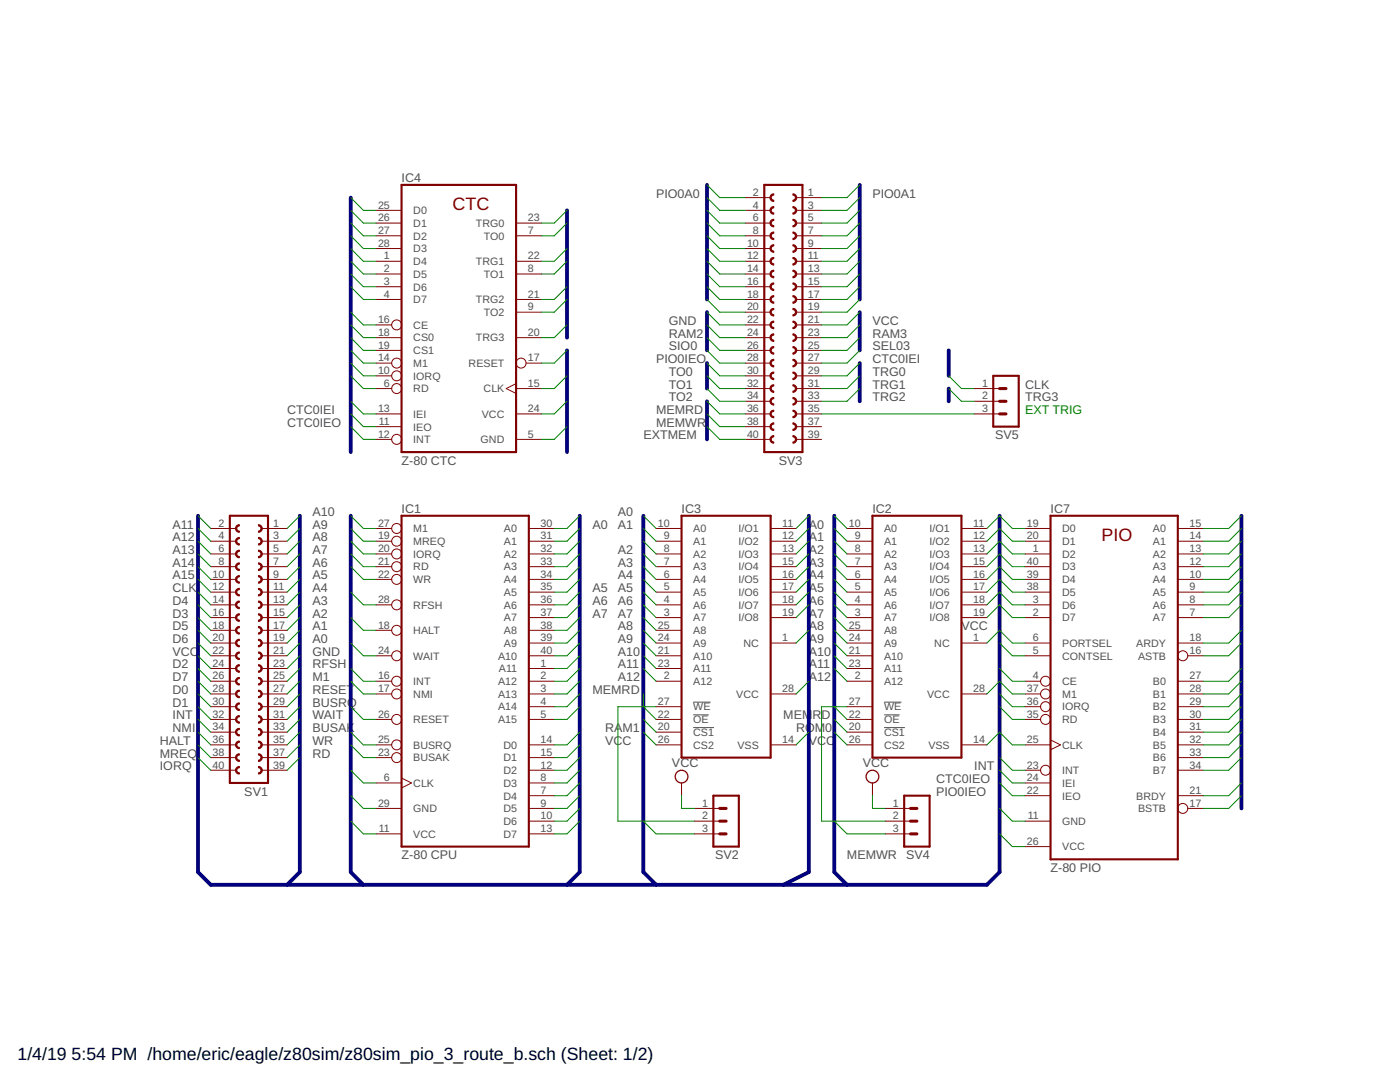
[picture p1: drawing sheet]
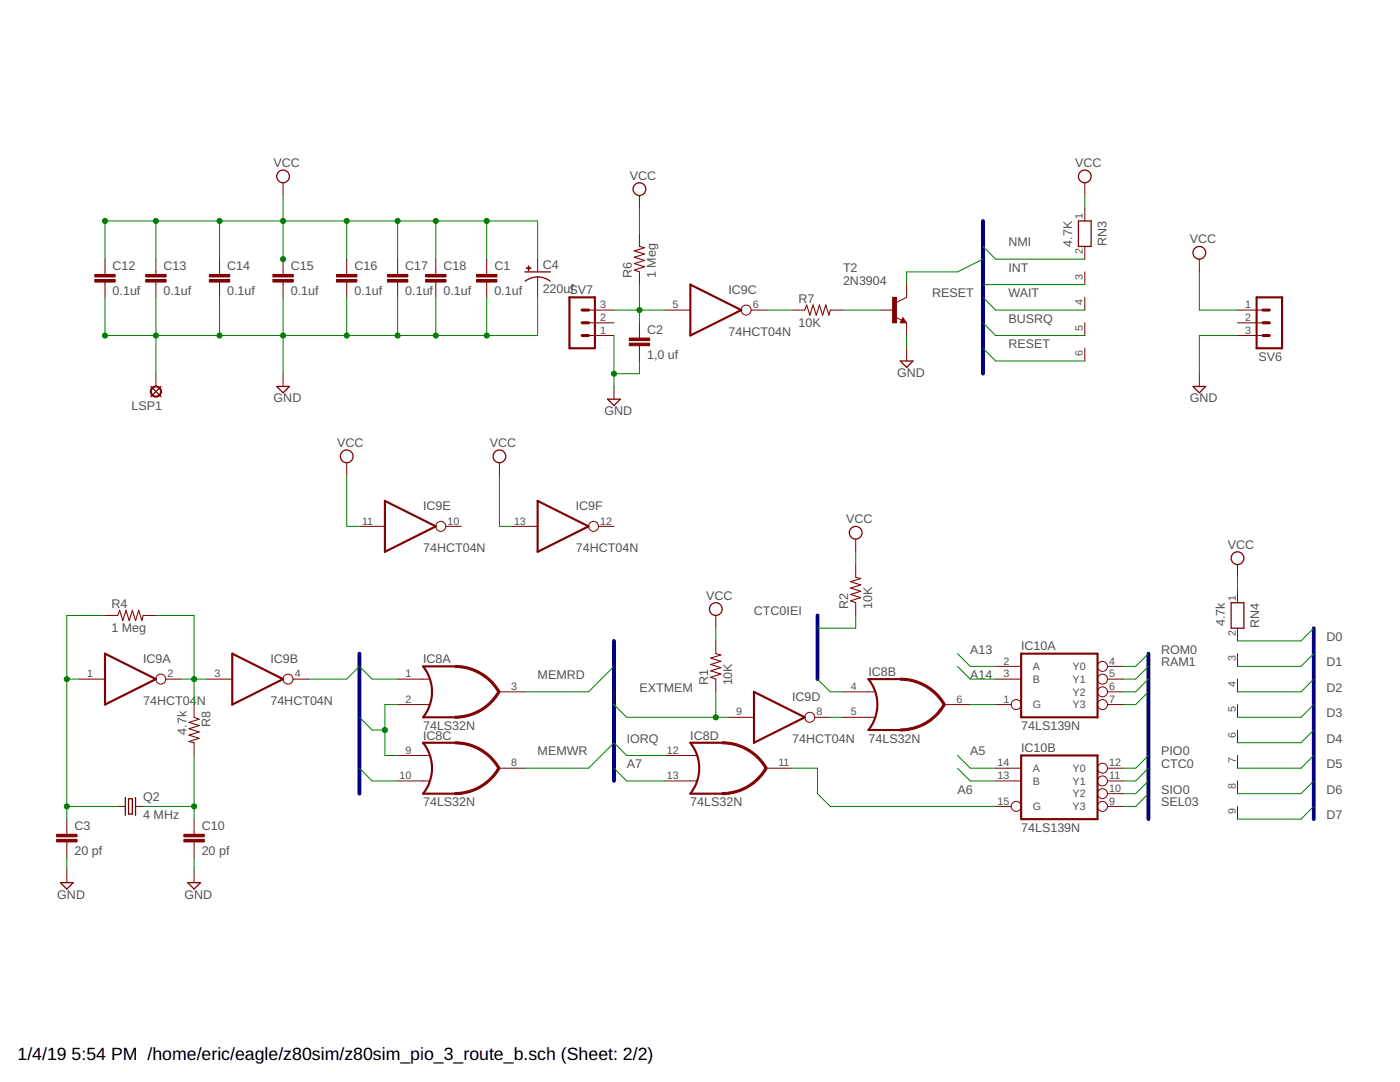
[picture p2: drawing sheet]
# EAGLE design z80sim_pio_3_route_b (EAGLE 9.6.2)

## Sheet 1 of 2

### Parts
IC1  Z-80 CPU  Z80CPU  [DIL40]
IC2  6264A  [DIL28-6]
IC3  6264A  [DIL28-6]
IC4  Z-80 CTC  Z80CTC  [DIL28]
IC7  Z-80 PIO  Z80PIO  [DIL40]
SV1  FE20-2  [FE20-2]
SV2  MA03-1  [MA03-1]
SV3  FE20-2  [FE20-2]
SV4  MA03-1  [MA03-1]
SV5  MA03-1  [MA03-1]

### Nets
A0: IC1.30(A0) IC2.10(A0) IC3.10(A0) IC4.18(CS0) IC7.6(PORTSEL) SV1.21
A1: IC1.31(A1) IC2.9(A1) IC3.9(A1) IC4.19(CS1) IC7.5(CONTSEL) SV1.19
A2: IC1.32(A2) IC2.8(A2) IC3.8(A2) SV1.17
A3: IC1.33(A3) IC2.7(A3) IC3.7(A3) SV1.15
A4: IC1.34(A4) IC2.6(A4) IC3.6(A4) SV1.13
A5: IC1.35(A5) IC2.5(A5) IC3.5(A5) SV1.11 ; also sheet 2
A6: IC1.36(A6) IC2.4(A6) IC3.4(A6) SV1.9 ; also sheet 2
A7: IC1.37(A7) IC2.3(A7) IC3.3(A7) SV1.7 ; also sheet 2
A8: IC1.38(A8) IC2.25(A8) IC3.25(A8) SV1.5
A9: IC1.39(A9) IC2.24(A9) IC3.24(A9) SV1.3
A10: IC1.40(A10) IC2.21(A10) IC3.21(A10) SV1.1
A11: IC1.1(A11) IC2.23(A11) IC3.23(A11) SV1.2
A12: IC1.2(A12) IC2.2(A12) IC3.2(A12) SV1.4
A13: IC1.3(A13) SV1.6 ; also sheet 2
A14: IC1.4(A14) SV1.8 ; also sheet 2
A15: IC1.5(A15) SV1.10 ; also sheet 2
BUSAK: IC1.23(BUSAK) SV1.35
BUSRQ: IC1.25(BUSRQ) SV1.31 ; also sheet 2
CLK: IC1.6(CLK) IC4.15(CLK) IC7.25(CLK) SV1.12 SV5.1 ; also sheet 2
CTC0: IC4.16(CE) ; also sheet 2
CTC0IEI: IC4.13(IEI) SV3.27 ; also sheet 2
CTC0IEO: IC4.11(IEO) IC7.24(IEI)
D0: IC1.14(D0) IC2.11(I/O1) IC3.11(I/O1) IC4.25(D0) IC7.19(D0) SV1.28
D1: IC1.15(D1) IC2.12(I/O2) IC3.12(I/O2) IC4.26(D1) IC7.20(D1) SV1.30
D2: IC1.12(D2) IC2.13(I/O3) IC3.13(I/O3) IC4.27(D2) IC7.1(D2) SV1.24
D3: IC1.8(D3) IC2.15(I/O4) IC3.15(I/O4) IC4.28(D3) IC7.40(D3) SV1.16
D4: IC1.7(D4) IC2.16(I/O5) IC3.16(I/O5) IC4.1(D4) IC7.39(D4) SV1.14
D5: IC1.9(D5) IC2.17(I/O6) IC3.17(I/O6) IC4.2(D5) IC7.38(D5) SV1.18
D6: IC1.10(D6) IC2.18(I/O7) IC3.18(I/O7) IC4.3(D6) IC7.3(D6) SV1.20
D7: IC1.13(D7) IC2.19(I/O8) IC3.19(I/O8) IC4.4(D7) IC7.2(D7) SV1.26
EXTMEM: SV3.40 ; also sheet 2
GND: IC1.29(GND) IC2.14(VSS) IC3.14(VSS) IC4.5(GND) IC7.11(GND) SV1.23 SV3.22 ; also sheet 2
HALT: IC1.18(HALT) SV1.36
INT: IC1.16(INT) IC4.12(INT) IC7.23(INT) SV1.32 ; also sheet 2
IORQ: IC1.20(IORQ) IC4.10(IORQ) IC7.36(IORQ) SV1.40 ; also sheet 2
M1: IC1.27(M1) IC4.14(M1) IC7.37(M1) SV1.27
MEMRD: IC2.22(!OE) IC3.22(!OE) SV3.36 ; also sheet 2
MEMWR: SV2.3 SV3.38 SV4.3 ; also sheet 2
MREQ: IC1.19(MREQ) SV1.38 ; also sheet 2
N$3: IC2.27(!WE) SV4.2
N$4: SV3.35 SV5.3
N$5: IC3.27(!WE) SV2.2
NMI: IC1.17(NMI) SV1.34 ; also sheet 2
PIO0: IC7.4(CE) ; also sheet 2
PIO0A0: IC7.15(A0) SV3.2
PIO0A1: IC7.14(A1) SV3.1
PIO0A2: IC7.13(A2) SV3.4
PIO0A3: IC7.12(A3) SV3.3
PIO0A4: IC7.10(A4) SV3.6
PIO0A5: IC7.9(A5) SV3.5
PIO0A6: IC7.8(A6) SV3.8
PIO0A7: IC7.7(A7) SV3.7
PIO0ARDY: IC7.18(ARDY) SV3.10
PIO0ASTB: IC7.16(ASTB) SV3.9
PIO0B0: IC7.27(B0) SV3.12
PIO0B1: IC7.28(B1) SV3.11
PIO0B2: IC7.29(B2) SV3.14
PIO0B3: IC7.30(B3) SV3.13
PIO0B4: IC7.31(B4) SV3.16
PIO0B5: IC7.32(B5) SV3.15
PIO0B6: IC7.33(B6) SV3.18
PIO0B7: IC7.34(B7) SV3.17
PIO0BRDY: IC7.21(BRDY) SV3.20
PIO0BSTB: IC7.17(BSTB) SV3.19
PIO0IEO: IC7.22(IEO) SV3.28
RAM1: IC3.20(!CS1) ; also sheet 2
RAM2: SV3.24 ; also sheet 2
RAM3: SV3.23 ; also sheet 2
RD: IC1.21(RD) IC4.6(RD) IC7.35(RD) SV1.39 ; also sheet 2
RESET: IC1.26(RESET) IC4.17(RESET) SV1.29 ; also sheet 2
RFSH: IC1.28(RFSH) SV1.25
ROM0: IC2.20(!CS1) ; also sheet 2
SEL03: SV3.25 ; also sheet 2
SIO0: SV3.26 ; also sheet 2
TO0: IC4.7(TO0) SV3.30
TO1: IC4.8(TO1) SV3.32
TO2: IC4.9(TO2) SV3.34
TRG0: IC4.23(TRG0) SV3.29
TRG1: IC4.22(TRG1) SV3.31
TRG2: IC4.21(TRG2) SV3.33
TRG3: IC4.20(TRG3) SV5.2
VCC: IC1.11(VCC) IC2.1(NC) IC2.26(CS2) IC2.28(VCC) IC3.1(NC) IC3.26(CS2) IC3.28(VCC) IC4.24(VCC) IC7.26(VCC) SV1.22 SV2.1 SV3.21 SV4.1 ; also sheet 2
WAIT: IC1.24(WAIT) SV1.33 ; also sheet 2
WR: IC1.22(WR) SV1.37 ; also sheet 2
Unconnected: SV3.37 SV3.39

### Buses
M1,MREQ,IORQ,RD,WR,RFSH,HALT,WAIT,INT,NMI,RESET,BUSRQ,BUSAK,CLK,GND,VCC,A[0..15],D[0..7],MEMRD,MEMWR,IORD,IOWR,ROM0,RAM1,RAM2,RAM3,PIO0,CTC0,CTC0IEO,PIO0IEO,SIO0,SIO0IEO,SEL03
PIO0A0,PIO0A1,PIO0A2,PIO0A3,PIO0A4,PIO0A5,PIO0A6,PIO0A7,PIO0B0,PIO0B1,PIO0B2,PIO0B3,PIO0B4,PIO0B5,PIO0B6,PIO0B7,PIO0ARDY,PIO0ASTB,PIO0BRDY,PIO0BSTB,PIO0ARDY,PIO0ASTB,PIO0BRDY,PIO0BSTB,CTC0TRG0,CTC0TO0,CTC0TRG1,CTC0TO1,CTC0TRG2,CTC0TO2,CTC0TRG3
M1,MREQ,IORQ,RD,WR,RFSH,HALT,WAIT,INT,NMI,RESET,BUSRQ,BUSAK,CLK,GND,VCC,A[0..15],D[0..7],MEMRD,MEMWR,IORD,IOWR,ROM0,RAM1,RAM2,RAM3,PIO0,CTC0,CTC0IEO,CTC0IEI,PIO0IEO,SIO0,SEL03,EXTMEM
TRG0,TO0,TRG1,TO1,TRG2,TO2,TRG3

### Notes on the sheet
- EXT TRIG

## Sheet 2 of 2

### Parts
C1  0.1uf  C5/3  [C5B3]
C2  1,0 uf  C5/3  [C5B3]
C3  20 pf  C2.5/5  [C2.5-5]
C4  220uf  CPOL-USE3.5-10  [E3,5-10]
C10  20 pf  C2.5/5  [C2.5-5]
C12  0.1uf  C5/3  [C5B3]
C13  0.1uf  C5/3  [C5B3]
C14  0.1uf  C5/3  [C5B3]
C15  0.1uf  C5/3  [C5B3]
C16  0.1uf  C5/3  [C5B3]
C17  0.1uf  C5/3  [C5B3]
C18  0.1uf  C5/3  [C5B3]
IC8  74LS32N  [DIL14]
IC9  74HCT04N  [DIL14]
IC10  74LS139N  [DIL16]
LSP1  LSP13  [LSP13]
Q2  4 MHz  CRYSTALHC49S  [HC49/S]
R1  10K  R-US_0204/7  [0204/7]
R2  10K  R-US_0204/7  [0204/7]
R4  1 Meg  R-US_0204/7  [0204/7]
R6  1 Meg  R-US_0204/7  [0204/7]
R7  10K  R-US_0204/7  [0204/7]
R8  4.7k  R-US_0204/7  [0204/7]
RN3  4.7K  RN05  [RN-6]
SV6  MA03-1  [MA03-1]
SV7  MA03-1  [MA03-1]
T2  2N3904  [TO92]

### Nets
A5: IC10.14(B:A) ; also sheet 1
A6: IC10.13(B:B) ; also sheet 1
A7: IC8.13(D:I1) ; also sheet 1
A13: IC10.2(A:A) ; also sheet 1
A14: IC10.3(A:B) ; also sheet 1
A15: IC8.4(B:I0) ; also sheet 1
BUSRQ: RN3.5 ; also sheet 1
CLK: IC9.4(B:O) ; also sheet 1
CTC0: IC10.11(B:Y1) ; also sheet 1
CTC0IEI: R2.1 ; also sheet 1
EXTMEM: IC9.9(D:I) R1.1 ; also sheet 1
GND: C1.2 C2.2 C3.2 C4.- C10.2 C12.2 C13.2 C14.2 C15.2 C16.2 C17.2 C18.2 LSP1.MP SV6.3 SV7.1 T2.3(E) ; also sheet 1
INT: RN3.2 ; also sheet 1
IORQ: IC8.12(D:I0) ; also sheet 1
MEMRD: IC8.3(A:O) ; also sheet 1
MEMWR: IC8.8(C:O) ; also sheet 1
MREQ: IC8.2(A:I1) IC8.9(C:I0) ; also sheet 1
N$1: IC8.6(B:O) IC10.1(A:G)
N$2: IC8.5(B:I1) IC9.8(D:O)
N$6: C10.1 Q2.2 R8.2
N$7: C3.1 IC9.1(A:I) Q2.1 R4.1
N$8: IC9.2(A:O) IC9.3(B:I) R4.2 R8.1
N$9: IC9.6(C:O) R7.1
N$10: C2.1 IC9.5(C:I) R6.1 SV7.3
N$11: R7.2 T2.2(B)
N$13: IC8.11(D:O) IC10.15(B:G)
NMI: RN3.3 ; also sheet 1
PIO0: IC10.12(B:Y0) ; also sheet 1
RAM1: IC10.5(A:Y1) ; also sheet 1
RAM2: IC10.6(A:Y2) ; also sheet 1
RAM3: IC10.7(A:Y3) ; also sheet 1
RD: IC8.1(A:I0) ; also sheet 1
RESET: RN3.6 T2.1(C) ; also sheet 1
ROM0: IC10.4(A:Y0) ; also sheet 1
SEL03: IC10.9(B:Y3) ; also sheet 1
SIO0: IC10.10(B:Y2) ; also sheet 1
VCC: C1.1 C4.+ C12.1 C13.1 C14.1 C15.1 C16.1 C17.1 C18.1 IC9.11(E:I) IC9.13(F:I) R1.2 R2.2 R6.2 RN3.1 SV6.1 ; also sheet 1
WAIT: RN3.4 ; also sheet 1
WR: IC8.10(C:I1) ; also sheet 1
Unconnected: IC9.10(E:O) IC9.12(F:O) SV6.2 SV7.2

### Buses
M1,MREQ,IORQ,RD,WR,RFSH,HALT,WAIT,INT,NMI,RESET,BUSRQ,BUSAK,CLK,GND,VCC,A[0..15],D[0..7],MEMRD,MEMWR,IORD,IOWR,ROM0,RAM1,RAM2,RAM3,PIO0,CTC0,CTC0IEO,PIO0IEO,SIO0,SIO0IEO,SEL03,EXTMEM
M1,MREQ,IORQ,RD,WR,RFSH,HALT,WAIT,INT,NMI,RESET,BUSRQ,BUSAK,CLK,GND,VCC,A[0..15],D[0..7],MEMRD,MEMWR,IORD,IOWR,ROM0,RAM1,RAM2,RAM3,PIO0,CTC0,CTC0IEO,CTC0IEI,PIO0IEO,SIO0,SEL03,EXTMEM

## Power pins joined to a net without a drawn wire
GND: IC8.7(P:GND) IC9.7(P:GND) IC10.8(P:GND)
VCC: IC8.14(P:VCC) IC9.14(P:VCC) IC10.16(P:VCC)
